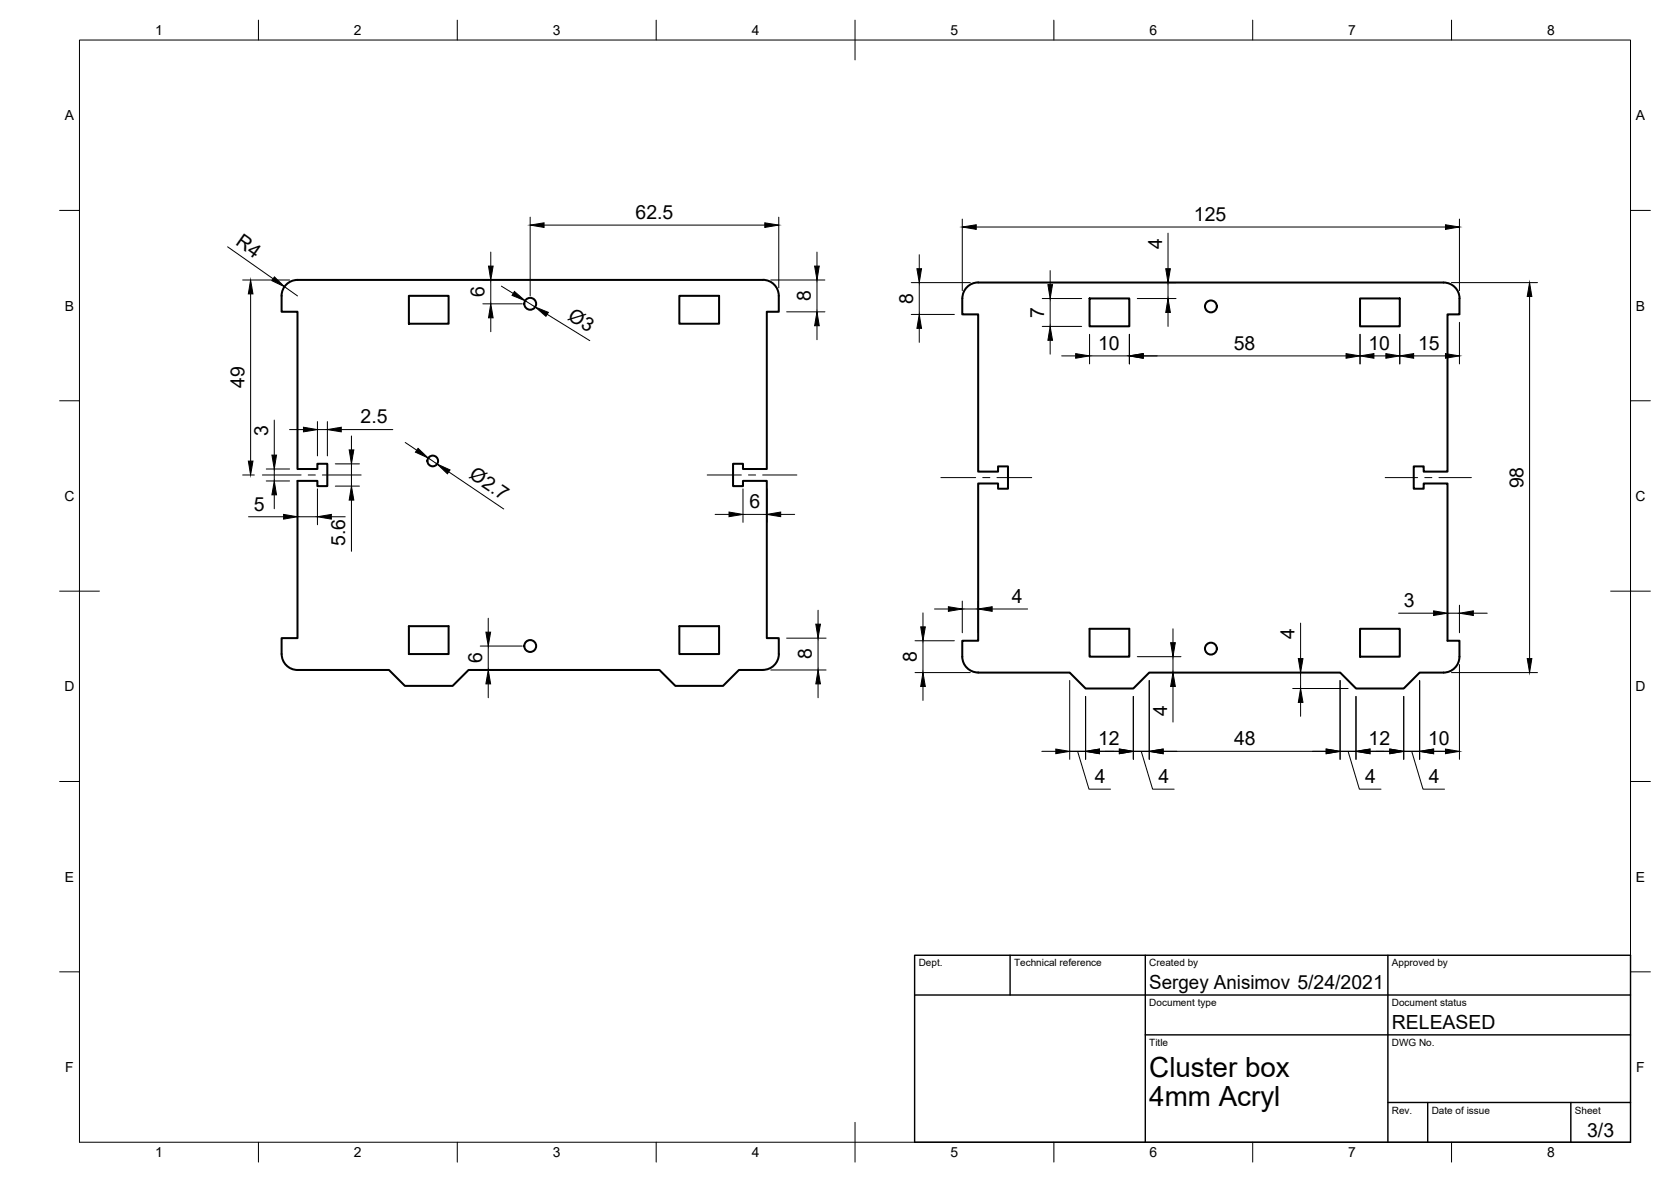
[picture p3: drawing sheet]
<svg xmlns="http://www.w3.org/2000/svg" width="420mm" height="297mm" viewBox="0 0 420 297" stroke-linecap="round" stroke-linejoin="round" font-family="sans-serif">
<!-- layer: Visible -->
<g fill="none" stroke="#000" stroke-width=".51">
<path d="M102.8 74.3h10v7.1h-10zM170.8 74.3h10v7.1h-10zM191.8 70.3h-117a4 4 0 0 0-4 4v4h4v39.6h5v-1.3h2.5v5.6h-2.5v-1.4h-5v39.6h-4v4M191.8 70.3a4 4 0 0 1 4 4v4h-3v39.6h-6v-1.3h-2.5v5.6h2.5v-1.4h6v39.6h3v4a4 4 0 0 1-4 3.9M243.1 72.2a4 4 0 0 1 2.9-1.2h117a4 4 0 0 1 4 4v4h-3v39.5h-6v-1.3h-2.5v5.6h2.5v-1.3h6v39.5h3v4a4 4 0 0 1-4 4h-6l-4 4h-12l-4-4h-48l-4 4h-12l-4-4h-23a4 4 0 0 1-4-4v-4h4v-39.5h5v1.3h2.4v-5.6h-2.4v1.3h-5v-39.5h-4v-4a4.1 4.1 0 0 1 1.1-2.8zM274 75h10v7h-10zM342 75h10v7h-10zM102.8 157.4h10v7h-10zM170.8 157.4h10v7h-10zM274 158h10v7h-10zM342 158h10v7h-10zM70.8 164.4a4 4 0 0 0 4 4h23l4 4h12l4-4h48l4 4h12l4-4h6"/>
<circle cx="133.3" cy="76.3" r="1.49"/>
<circle cx="304.5" cy="77" r="1.49"/>
<circle cx="108.8" cy="115.8" r="1.34"/>
<circle cx="133.3" cy="162.3" r="1.49"/>
<circle cx="304.5" cy="163" r="1.49"/>
</g>
<!-- layer: Border -->
<g fill="none" stroke="#000" stroke-width=".25">
<path d="M20 10.1h390v276.9h-390zM65 5.1v5M115 5.1v5M165 5.1v5M215 5.1v10M265 5.1v5M315 5.1v5M365 5.1v5M15 52.9h5M410 52.9h5M15 100.7h5M410 100.7h5"/>
<path d="M15 148.6h10M405 148.6h10M15 196.4h5M410 196.4h5M15 244.2h5M410 244.2h5M65 287v5M115 287v5M165 287v5M215 282.1v9.9M265 287v5M315 287v5"/>
<path d="M365 287v5"/>
</g>
<!-- layer: TitleBlock -->
<path d="M230 240.1h180v46.9h-180zM230 250h180M254 240.1v9.9M288 240.1v46.9M349 240.1v46.9M288 260.1h122M349 277.1h61M359 277.1v9.9M395 277.1v9.9" fill="none" stroke="#000" stroke-width=".36"/>
<!-- layer: Dimensions -->
<g fill="none" stroke="#000" stroke-width=".25">
<path d="M133.3 54.6v19.8M136.8 56.6h55.5M195.8 54.6v17.8M242 55.1v17.9M245.5 57.1h118M293.7 58.6v8.9M367 55.1v17.9M57.2 62l11.5 8M61 70.4h11.8M63 73.9v42M71.5 72.1l3.3 2.3M121.4 70.4h1.3"/>
<path d="M121.4 76.4h9.9M123.4 63.4v3.5M123.4 70.4v6M123.4 79.9v3.5M126.1 71.9l3 1.9M132 75.6l2.6 1.6M137.6 79l10.7 6.6M193.8 70.4h13.6M197.8 78.4h9.6M205.4 63.4v3.5M205.4 70.4v8M229.1 71h14.9"/>
<path d="M229.1 79h10.9M231.1 64v3.5M231.1 71v8M262.1 75h9.9M264.1 68v3.5M264.1 75v7M286 75h9.7M293.7 71v4M293.7 78.5v3.5M293.9 71h1.8M365 71h21.6M384.6 74.5v91"/>
<path d="M205.4 81.9v3.5M231.1 82.5v3.5M262.1 82h9.9M264.1 85.5v3.5M267 89.4h3.5M274 89.4h10M274 84v7.4M284 84v7.4M287.5 89.4h51M342 84v7.4M345.5 89.4h3M352 84v7.4"/>
<path d="M355.5 89.4h8M367 81v10.4M61 119.4h3M67 117.9h5.8M69 105.6v8.8M69 117.9v3M72.8 108h3.5M79.8 105.9v8.7M79.8 108h2.5M82.3 105.9v8.7M84.3 116.6h6.1M85.8 108h13"/>
<path d="M88.4 109.6v3.5M88.4 116.6v5.6M101.9 111.2l2.9 1.9M107.7 115.1l2.2 1.5M112.8 118.6l13.9 9.3M62.5 129.9h8.8M67 120.9h5.8M69 124.4v3.5M74.8 122.9v9M74.8 129.9h5M79.8 122.9v9M83.3 129.9h3.5"/>
<path d="M84.3 122.2h6.1M88.4 125.7v12.8M179.8 129.3h3.5M186.8 122.9v8.4M186.8 129.3h6M192.8 122.9v8.4M196.3 129.3h3.5M122.8 155.4v3.5M205.7 153.4v3.5M232.1 154v3.5M235 153h3.5M242 151.1v7.9"/>
<path d="M242 153h4M246 151.1v7.9M249.5 153h8.9M294.9 158v3.5M327 156.6v8.9M351.7 154.1h8.8M364 154.1h3M367 152.1v6.9M370.5 154.1h3.5M120.8 162.4h10.5M120.8 168.4h3.3M122.8 162.4v6"/>
<path d="M122.8 171.9v3.5M193.8 168.4h13.9M197.8 160.4h9.9M205.7 160.4v8M205.7 171.9v3.5M230.1 169h13.9M230.1 161h9.9M232.1 161v8M232.1 172.5v3.5M269 171v19.8M273 175v15.8M285 175v15.8"/>
<path d="M286 165h10.9M289 171v19.8M294.9 165v4M294.9 172.5v8.9M325 173h14M327 169v4M327 176.5v3.5M337 171v19.8M341 175v15.8M353 175v15.8M357 171v19.8M365 169h21.6"/>
<path d="M367 167v23.8M262 188.8h3.5M271 188.8l2.8 9.5h5.4M273 188.8h-4h4M276.5 188.8h5M287 188.8l2.8 9.5h5.4M289 188.8h-4h4M292.5 188.8h41M339 188.8l2.8 9.5h5.4M341 188.8h-4h4M344.5 188.8h5M355 188.8l2.8 9.5h5.4"/>
<path d="M357 188.8h-4h4M360.5 188.8h3.5"/>
</g>
<g fill="#000" stroke="#000" stroke-width=".25">
<path d="M133.3 56.6l3.5-.6v1.2zM192.3 56l3.5 .6-3.5 .6zM242 57.1l3.5-.6v1.1zM363.5 56.5l3.5 .6-3.5 .5zM63 70.4l.6 3.5h-1.2zM69 69.6l2.5 2.5-3.2-1.6zM122.8 66.9h1.2l-.6 3.5zM123.4 76.4l.6 3.5h-1.2zM129.3 73.2l2.7 2.4-3.2-1.4zM134.6 77.2l3.3 1.3-.6 1zM204.8 66.9h1.2l-.6 3.5zM230.5 67.5h1.2l-.6 3.5z"/>
<path d="M263.5 71.5h1.1l-.5 3.5zM293.7 75l.6 3.5h-1.2zM293.1 67.5h1.2l-.6 3.5zM384.6 71l.6 3.5h-1.2zM205.4 78.4l.6 3.5h-1.2zM231.1 79l.6 3.5h-1.2zM264.1 82l.5 3.5h-1.1zM270.5 88.9l3.5 .5-3.5 .6zM284 89.4l3.5-.5v1.1zM338.5 88.9l3.5 .5-3.5 .6zM342 89.4l3.5-.5v1.1zM348.5 88.9l3.5 .5-3.5 .6z"/>
<path d="M352 89.4l3.5-.5v1.1zM363.5 88.9l3.5 .5-3.5 .6zM62.4 115.9h1.2l-.6 3.5zM68.4 114.4h1.1l-.5 3.5zM76.3 107.4l3.5 .6-3.5 .5zM82.3 108l3.5-.6v1.1zM87.8 113.1h1.2l-.6 3.5zM105.1 112.7l2.6 2.4-3.2-1.5zM109.9 116.6l3.3 1.5-.7 1zM69 120.9l.5 3.5h-1.1zM71.3 129.3l3.5 .6-3.5 .6zM79.8 129.9l3.5-.6v1.2z"/>
<path d="M88.4 122.2l.6 3.5h-1.2zM183.3 128.7l3.5 .6-3.5 .5zM192.8 129.3l3.5-.6v1.1zM122.2 158.9h1.2l-.6 3.5zM205.1 156.9h1.2l-.6 3.5zM231.5 157.5h1.2l-.6 3.5zM238.5 152.5l3.5 .5-3.5 .6zM246 153l3.5-.5v1.1zM360.5 153.5l3.5 .6-3.5 .6zM367 154.1l3.5-.6v1.2zM122.8 168.4l.6 3.5h-1.2zM205.7 168.4l.6 3.5h-1.2z"/>
<path d="M232.1 169l.6 3.5h-1.2zM294.3 161.5h1.2l-.6 3.5zM294.9 169l.6 3.5h-1.2zM327 173l.6 3.5h-1.1zM326.5 165.5h1.1l-.6 3.5zM384 165.5h1.2l-.6 3.5zM265.5 188.2l3.5 .6-3.5 .6zM273 188.8l3.5-.6v1.2zM281.5 188.2l3.5 .6-3.5 .6zM289 188.8l3.5-.6v1.2zM333.5 188.2l3.5 .6-3.5 .6zM341 188.8l3.5-.6v1.2z"/>
<path d="M349.5 188.2l3.5 .6-3.5 .6zM357 188.8l3.5-.6v1.2zM363.5 188.2l3.5 .6-3.5 .6z"/>
</g>
<!-- layer: Center Lines -->
<path d="M66 119.4h9.7M77.5 119.4h1.8M81.1 119.4h9.7M177.8 119.4h8.6M188.2 119.4h1.8M191.8 119.4h8.6M236.6 120h8.7M247.1 120h1.8M250.7 120h8.7M348.3 120h8.1M358.2 120h1.8M361.8 120h8.2" fill="none" stroke="#000" stroke-width=".25"/>
<g font-size="7">
<text x="289" y="270.6">Cluster box</text>
<text x="289" y="278.1">4mm Acryl</text>
</g>
<g font-size="4.9">
<text x="159.8" y="55">62.5</text>
<text x="300.2" y="55.5">125</text>
<text x="59" y="61.4" transform="rotate(35 59 61.4)">R4</text>
<text x="292.2" y="62.6" transform="rotate(-90 292.2 62.6)">4</text>
<text x="121.9" y="74.7" transform="rotate(-90 121.9 74.7)">6</text>
<text x="203.9" y="75.7" transform="rotate(-90 203.9 75.7)">8</text>
<text x="229.6" y="76.4" transform="rotate(-90 229.6 76.4)">8</text>
<text x="142.5" y="80.1" transform="rotate(32 142.5 80.1)">Ø3</text>
<text x="262.6" y="79.9" transform="rotate(-90 262.6 79.9)">7</text>
<text x="276.1" y="87.9">10</text>
<text x="310.2" y="87.9">58</text>
<text x="344.1" y="87.9">10</text>
<text x="356.6" y="87.9">15</text>
<text x="61.5" y="97.5" transform="rotate(-90 61.5 97.5)">49</text>
<text x="90.7" y="106.4">2.5</text>
<text x="67.4" y="109.6" transform="rotate(-90 67.4 109.6)">3</text>
<text x="117.7" y="119.9" transform="rotate(34 117.7 119.9)">Ø2.7</text>
<text x="383" y="122.7" transform="rotate(-90 383 122.7)">98</text>
<text x="63.8" y="128.3">5</text>
<text x="188.5" y="127.7">6</text>
<text x="86.8" y="137.2" transform="rotate(-90 86.8 137.2)">5.6</text>
<text x="254.4" y="151.6">4</text>
<text x="353" y="152.5">3</text>
<text x="325.5" y="160.6" transform="rotate(-90 325.5 160.6)">4</text>
<text x="121.2" y="166.7" transform="rotate(-90 121.2 166.7)">6</text>
<text x="204.2" y="165.7" transform="rotate(-90 204.2 165.7)">8</text>
<text x="230.5" y="166.4" transform="rotate(-90 230.5 166.4)">8</text>
<text x="293.4" y="180" transform="rotate(-90 293.4 180)">4</text>
<text x="276.1" y="187.3">12</text>
<text x="310.3" y="187.2">48</text>
<text x="344.1" y="187.3">12</text>
<text x="359.1" y="187.2">10</text>
<text x="275.3" y="196.8">4</text>
<text x="291.3" y="196.8">4</text>
<text x="343.2" y="196.8">4</text>
<text x="359.2" y="196.8">4</text>
<text x="289" y="248.5">Sergey Anisimov 5/24/2021</text>
<text x="350" y="258.6">RELEASED</text>
<text x="399.1" y="285.7">3/3</text>
</g>
<g font-size="3.5">
<text x="39" y="8.8">1</text>
<text x="89" y="8.8">2</text>
<text x="139" y="8.8">3</text>
<text x="189" y="8.8">4</text>
<text x="239" y="8.8">5</text>
<text x="289" y="8.8">6</text>
<text x="339" y="8.8">7</text>
<text x="389" y="8.8">8</text>
<text x="16.3" y="30.2">A</text>
<text x="411.3" y="30.2">A</text>
<text x="16.3" y="78">B</text>
<text x="411.3" y="78">B</text>
<text x="16.2" y="125.9">C</text>
<text x="411.2" y="125.9">C</text>
<text x="16.2" y="173.7">D</text>
<text x="411.2" y="173.7">D</text>
<text x="16.3" y="221.6">E</text>
<text x="411.3" y="221.6">E</text>
<text x="16.4" y="269.4">F</text>
<text x="411.4" y="269.4">F</text>
<text x="39" y="290.8">1</text>
<text x="89" y="290.8">2</text>
<text x="139" y="290.8">3</text>
<text x="189" y="290.8">4</text>
<text x="239" y="290.8">5</text>
<text x="289" y="290.8">6</text>
<text x="339" y="290.8">7</text>
<text x="389" y="290.8">8</text>
</g>
<g font-size="2.5">
<text x="231" y="242.9">Dept.</text>
<text x="255" y="242.9">Technical reference</text>
<text x="289" y="242.9">Created by</text>
<text x="350" y="242.9">Approved by</text>
<text x="289" y="252.8">Document type</text>
<text x="350" y="252.8">Document status</text>
<text x="289" y="262.9">Title</text>
<text x="350" y="262.9">DWG No.</text>
<text x="350" y="279.9">Rev.</text>
<text x="360" y="279.9">Date of issue</text>
<text x="396" y="279.9">Sheet</text>
</g>
</svg>
